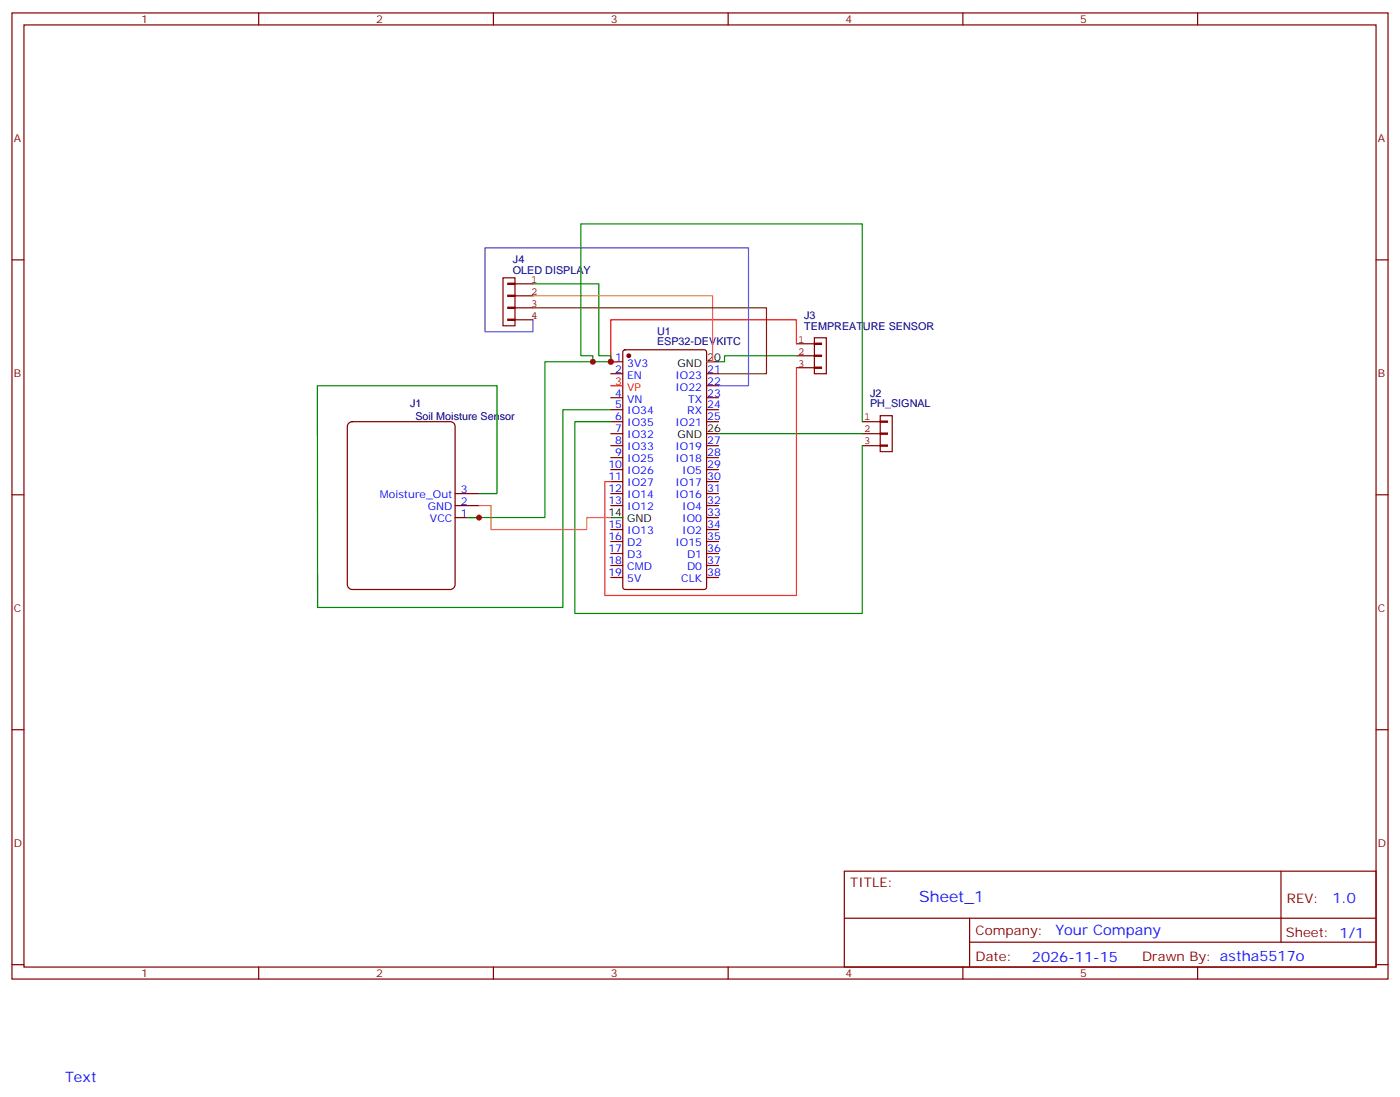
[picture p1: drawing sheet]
<svg xmlns="http://www.w3.org/2000/svg" width="412mm" height="323mm" viewBox="0 0 412 323" stroke-linecap="round" stroke-linejoin="round" font-family="sans-serif">
<g fill="none" stroke="#870000" stroke-width=".35">
<path d="M3.5 3.8h405.4v284.3h-405.4zM7.1 7.3h398.2v277.3h-398.2zM76.2 3.8v3.5M145.3 3.8v3.5M214.5 3.8v3.5M283.6 3.8v3.5M352.8 3.8v3.5M3.5 76.5h3.6M405.3 76.5h3.6M179.9 106.5h3.5M179.9 110h3.5M179.9 117.1h3.5"/>
<path d="M183.7 103.1l.4-.2h23.3l.7 .5v69.4l-.4 .6-23.6 .1-.6-.5-.1-69.4zM208.1 110h3.6M208.1 117.1h3.6M208.1 113.5h3.6M179.9 120.6h3.5M179.9 124.1h3.5M179.9 127.6h3.5M179.9 131.2h3.5M179.9 134.7h3.5M179.9 138.2h3.5M208.1 120.6h3.6M208.1 124.1h3.6"/>
<path d="M208.1 131.2h3.6M208.1 134.7h3.6M208.1 138.2h3.6M3.5 145.6h3.6M179.9 141.7h3.5M179.9 145.3h3.5M179.9 148.8h3.5M179.9 155.9h3.5M179.9 159.4h3.5M208.1 141.7h3.6M208.1 145.3h3.6M208.1 148.8h3.6"/>
<path d="M208.1 155.9h3.6M208.1 159.4h3.6M208.1 152.3h3.6M405.3 145.6h3.6M179.9 162.9h3.5M179.9 166.4h3.5M179.9 170h3.5M208.1 162.9h3.6M208.1 166.4h3.6M208.1 170h3.6M3.5 214.8h3.6M405.3 214.8h3.6"/>
<path d="M248.7 256.4h156.6v28.2h-156.6zM377.3 256.4v20.9M248.7 270.2h156.5M285.6 277.3h119.6M285.6 270.2v14.2M3.5 283.9h3.6M76.2 284.6v3.5M145.3 284.6v3.5M214.5 284.6v3.5M283.6 284.6v3.5M352.8 284.6v3.5M405.3 283.9h3.6"/>
</g>
<circle cx="185.2" cy="104.7" r=".53" fill="#870000" stroke="#870000" stroke-width=".35"/>
<path d="M179.9 113.5h3.5" fill="none" stroke="#f00" stroke-width=".35"/>
<path d="M208.1 106.5h3.6M208.1 127.6h3.6M179.9 152.3h3.5" fill="none" stroke="#000" stroke-width=".35"/>
<path d="M102.6 124.7l1.1-.6h28.9a1.41 1.41 0 0 1 1.5 1.4v46.6a1.51 1.51 0 0 1-1.5 1.4h-28.9a1.51 1.51 0 0 1-1.4-1.4v-46.6z" fill="#fff" stroke="#800000" stroke-width=".35"/>
<path d="M134.1 152.3h7M134.1 148.8h7M134.1 145.3h7" fill="none" stroke="#870000" stroke-width=".35"/>
<path d="M157 83.5h19.4v21.2h3.5v1.8h-19.4v45.8h-22.9M174.6 106.5v-1.8h-3.5v-38.8h82.9v58.2M234.6 104.7h-21.2v1.8h-1.7M179.9 120.6h-14.1v58.2h-72.2l-.1-65.3h52.9v31.8h-5.3M179.9 124.1h-10.6v56.5h84.7v-49.4M211.7 127.6h42.3" fill="none" stroke="#008700" stroke-width=".35"/>
<g fill="none" stroke="#850000" stroke-width=".35">
<path d="M148.2 81.8h3.5v14.1h-3.5zM149.6 93.9h2.1v.4h-2.1zM149.6 90.4h2.1v.4h-2.1zM149.6 86.9h2.1v.3h-2.1zM149.6 83.4h2.1v.3h-2.1zM151.7 83.5h5.3M151.7 87.1h5.3M151.7 90.6h5.3M151.7 94.1h5.3M239.9 99.4h3.5v10.6h-3.5zM234.6 101.2h5.3M234.6 104.7h5.3"/>
<path d="M234.6 108.2h5.3M239.9 108.1h2.1v.3h-2.1zM239.9 104.5h2.1v.4h-2.1zM239.9 101h2.1v.4h-2.1zM254 124.1h5.3M254 127.6h5.3M254 131.2h5.3M259.3 131h2.1v.3h-2.1zM259.3 127.5h2.1v.3h-2.1zM259.3 123.9h2.1v.4h-2.1zM259.3 122.3h3.5v10.6h-3.5z"/>
</g>
<path d="M234.6 108.2v67.1h-56.4v-33.6h1.7" fill="none" stroke="#f33" stroke-width=".35"/>
<path d="M234.6 101.2v-7.1h-54.7v12.4h1.8" fill="none" stroke="#f00" stroke-width=".35"/>
<path d="M157 87.1h52.9v19.4h-1.8M141.1 148.8h3.5v7.1h28.3v-3.6h7" fill="none" stroke="#f90" stroke-width=".35"/>
<path d="M157 90.6h68.8v19.4h-14.1" fill="none" stroke="#630" stroke-width=".35"/>
<path d="M157 94.1v3.5h-14.1v-24.6h77.6v40.5h-8.8" fill="none" stroke="#63c" stroke-width=".35"/>
<g fill="#c00">
<circle cx="179.9" cy="106.5" r=".88"/>
<circle cx="141.1" cy="152.3" r=".88"/>
<circle cx="174.6" cy="106.5" r=".88"/>
</g>
<text font-size="4.6" fill="#00f" x="270.8" y="265.4">Sheet_1</text>
<g font-size="4.2" fill="#00f">
<text x="392.5" y="265.7">1.0</text>
<text x="310.9" y="275.2">Your Company</text>
<text x="304" y="283">2026-11-15</text>
<text x="19.2" y="318.3">Text</text>
</g>
<g font-size="3.9" fill="#800">
<text x="250.5" y="261">TITLE:</text>
<text x="379.1" y="265.7">REV:</text>
<text x="287.4" y="275.2">Company:</text>
<text x="378.7" y="275.8">Sheet: 1/1</text>
<text x="287.4" y="282.9">Date:</text>
<text x="336.4" y="282.9">Drawn By: astha5517o</text>
</g>
<g font-size="3.2" fill="#800">
<text x="41.6" y="6.8">1</text>
<text x="110.8" y="6.8">2</text>
<text x="179.9" y="6.8">3</text>
<text x="249.1" y="6.8">4</text>
<text x="318.2" y="6.8">5</text>
<text x="4.1" y="41.9">A</text>
<text x="405.9" y="41.9">A</text>
<text x="4.1" y="111.1">B</text>
<text x="405.9" y="111.1">B</text>
<text x="4.1" y="180.2">C</text>
<text x="405.9" y="180.2">C</text>
<text x="4.1" y="249.3">D</text>
<text x="405.9" y="249.3">D</text>
<text x="41.6" y="287.6">1</text>
<text x="110.8" y="287.6">2</text>
<text x="179.9" y="287.6">3</text>
<text x="249.1" y="287.6">4</text>
<text x="318.2" y="287.6">5</text>
</g>
<g font-size="3.2" fill="#000080">
<text x="151.1" y="77.5">J4</text>
<text x="151.1" y="80.7">OLED DISPLAY</text>
<text x="236.9" y="93.8">J3</text>
<text x="193.6" y="101.6">ESP32-DEVKITC</text>
<text x="193.6" y="98.5">U1</text>
<text x="236.9" y="97">TEMPREATURE SENSOR</text>
<text x="120.8" y="119.7">J1</text>
<text x="256.3" y="119.9">PH_SIGNAL</text>
<text x="256.3" y="116.7">J2</text>
<text x="122.4" y="123.5">Soil Moisture Sensor</text>
</g>
<g font-size="3.2" fill="#840000">
<text x="156.5" y="83.2">1</text>
<text x="156.5" y="86.7">2</text>
<text x="156.5" y="90.2">3</text>
<text x="156.5" y="93.8">4</text>
<text x="235.1" y="100.8">1</text>
<text x="235.1" y="104.4">2</text>
<text x="235.1" y="107.9">3</text>
<text x="254.5" y="123.8">1</text>
<text x="254.5" y="127.3">2</text>
<text x="254.5" y="130.8">3</text>
</g>
<g font-size="3.2" fill="#00f">
<text x="181.3" y="106.1">1</text>
<text x="184.7" y="107.9">3V3</text>
<text x="181.3" y="109.6">2</text>
<text x="184.7" y="111.4">EN</text>
<text x="199" y="111.4">IO23</text>
<text x="208.3" y="109.6">21</text>
<text x="208.3" y="113.2">22</text>
<text x="181.3" y="116.7">4</text>
<text x="184.7" y="118.5">VN</text>
<text x="199" y="114.9">IO22</text>
<text x="202.7" y="118.5">TX</text>
<text x="208.3" y="116.7">23</text>
<text x="181.3" y="120.2">5</text>
<text x="181.3" y="123.8">6</text>
<text x="184.7" y="122">IO34</text>
<text x="184.7" y="125.5">IO35</text>
<text x="199" y="125.5">IO21</text>
<text x="202.5" y="122">RX</text>
<text x="208.3" y="120.2">24</text>
<text x="208.3" y="123.8">25</text>
<text x="181.3" y="127.3">7</text>
<text x="181.3" y="130.8">8</text>
<text x="184.7" y="129">IO32</text>
<text x="208.3" y="130.8">27</text>
<text x="179.2" y="137.9">10</text>
<text x="181.3" y="134.3">9</text>
<text x="184.7" y="132.6">IO33</text>
<text x="184.7" y="136.1">IO25</text>
<text x="199" y="132.6">IO19</text>
<text x="199" y="136.1">IO18</text>
<text x="208.3" y="134.3">28</text>
<text x="208.3" y="137.9">29</text>
<text x="179.2" y="141.4">11</text>
<text x="184.7" y="139.6">IO26</text>
<text x="184.7" y="143.2">IO27</text>
<text x="199" y="143.2">IO17</text>
<text x="201" y="139.6">IO5</text>
<text x="208.3" y="141.4">30</text>
<text x="111.9" y="146.5">Moisture_Out</text>
<text x="126" y="150">GND</text>
<text x="135.7" y="148.6">2</text>
<text x="135.7" y="145">3</text>
<text x="179.2" y="144.9">12</text>
<text x="179.2" y="148.4">13</text>
<text x="184.7" y="146.7">IO14</text>
<text x="199" y="146.7">IO16</text>
<text x="208.3" y="144.9">31</text>
<text x="208.3" y="148.4">32</text>
<text x="126.7" y="153.5">VCC</text>
<text x="135.7" y="152.1">1</text>
<text x="179.2" y="155.5">15</text>
<text x="184.7" y="150.2">IO12</text>
<text x="201" y="150.2">IO4</text>
<text x="201" y="153.7">IO0</text>
<text x="208.3" y="152">33</text>
<text x="208.3" y="155.5">34</text>
<text x="179.2" y="159">16</text>
<text x="184.7" y="157.3">IO13</text>
<text x="184.7" y="160.8">D2</text>
<text x="199" y="160.8">IO15</text>
<text x="201" y="157.3">IO2</text>
<text x="208.3" y="159">35</text>
<text x="179.2" y="162.6">17</text>
<text x="179.2" y="166.1">18</text>
<text x="184.7" y="164.3">D3</text>
<text x="184.7" y="167.9">CMD</text>
<text x="202.4" y="164.3">D1</text>
<text x="202.4" y="167.9">D0</text>
<text x="208.3" y="162.6">36</text>
<text x="208.3" y="166.1">37</text>
<text x="179.2" y="169.6">19</text>
<text x="184.7" y="171.4">5V</text>
<text x="200.7" y="171.4">CLK</text>
<text x="208.3" y="169.6">38</text>
</g>
<g font-size="3.2">
<text x="199.6" y="107.9">GND</text>
<text x="208.3" y="106.1">20</text>
<text x="199.6" y="129">GND</text>
<text x="208.3" y="127.3">26</text>
<text x="179.2" y="152">14</text>
<text x="184.7" y="153.7">GND</text>
</g>
<g font-size="3.2" fill="#f00">
<text x="181.3" y="113.2">3</text>
<text x="184.7" y="114.9">VP</text>
</g>
</svg>
